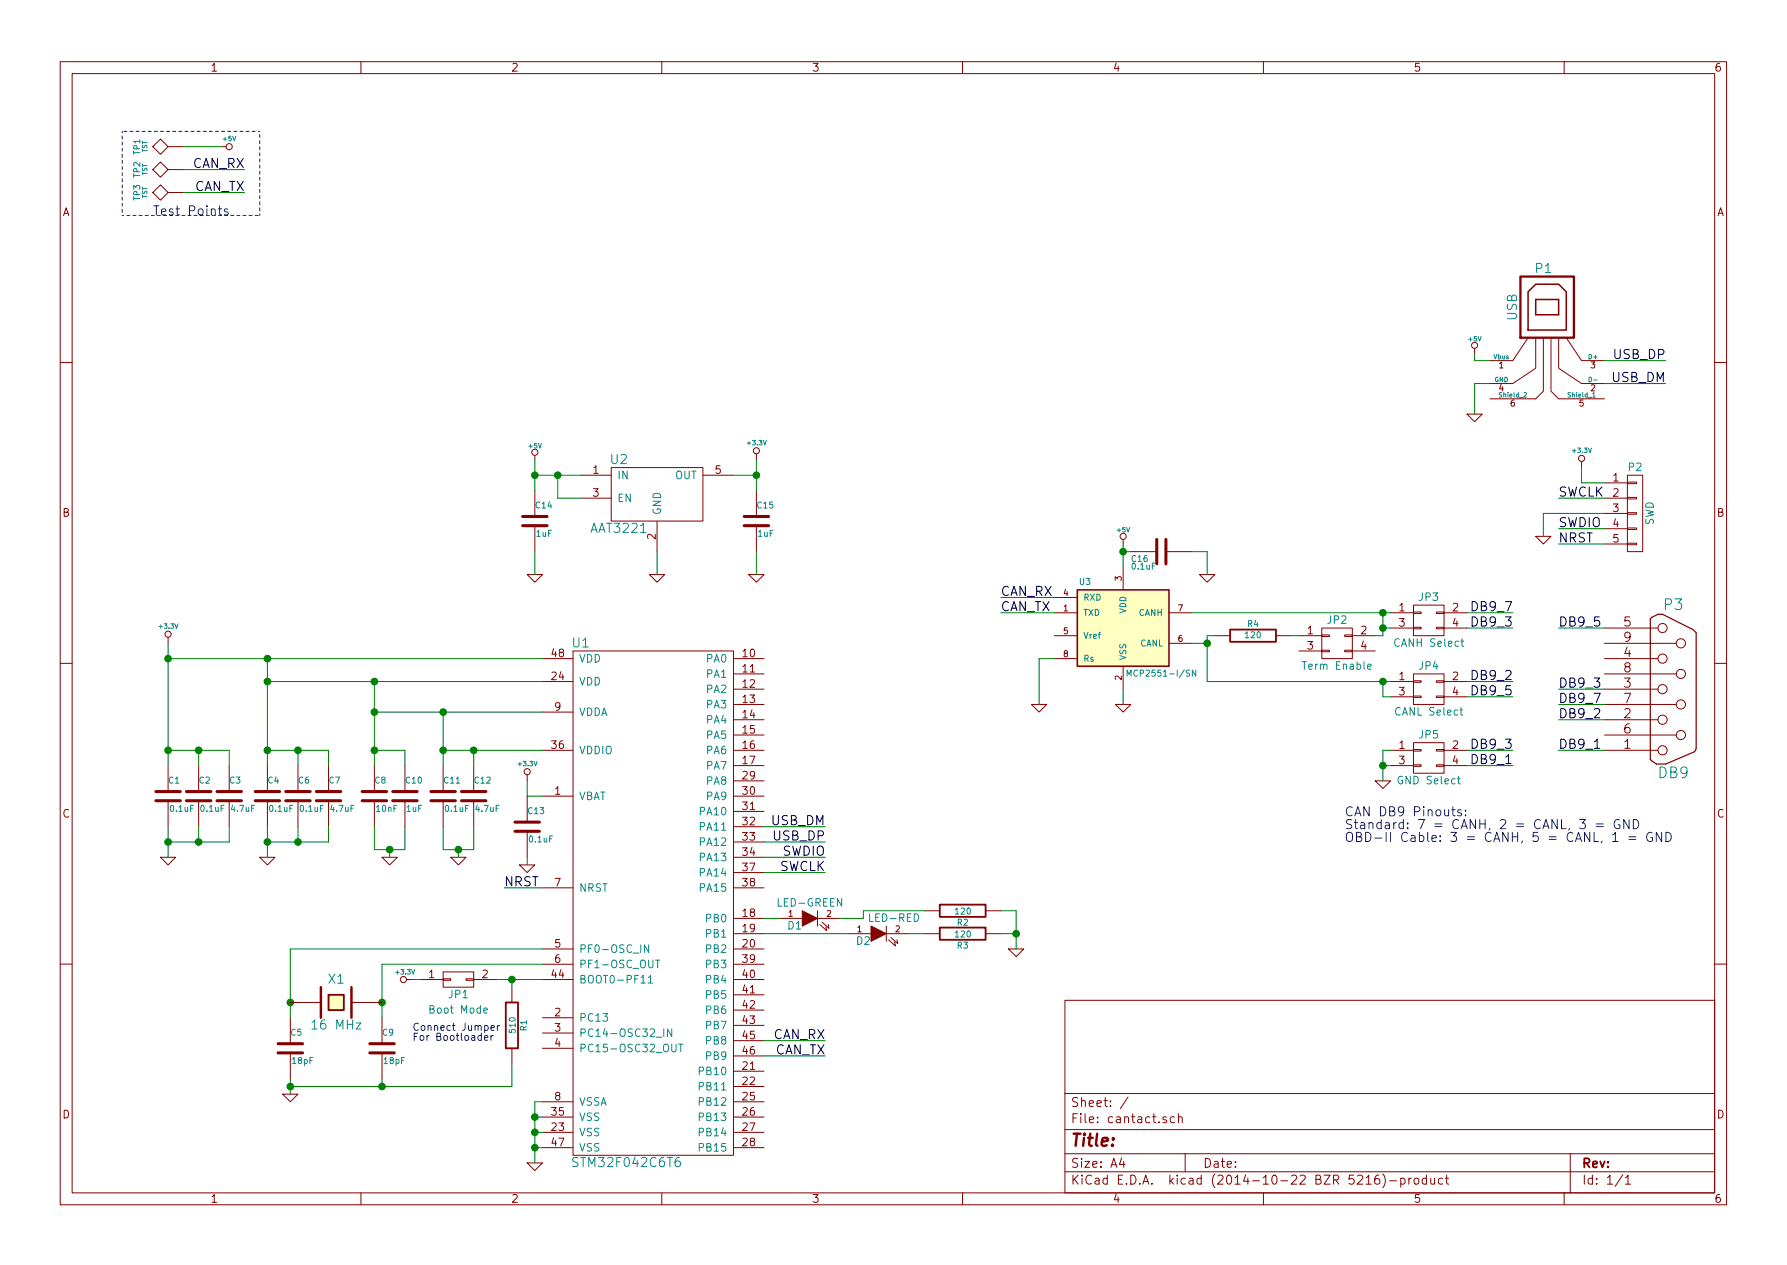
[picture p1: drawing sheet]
EESchema Schematic File Version 2
LIBS:power
LIBS:device
LIBS:transistors
LIBS:conn
LIBS:linear
LIBS:regul
LIBS:74xx
LIBS:cmos4000
LIBS:adc-dac
LIBS:memory
LIBS:xilinx
LIBS:special
LIBS:microcontrollers
LIBS:dsp
LIBS:microchip
LIBS:analog_switches
LIBS:motorola
LIBS:texas
LIBS:intel
LIBS:audio
LIBS:interface
LIBS:digital-audio
LIBS:philips
LIBS:display
LIBS:cypress
LIBS:siliconi
LIBS:opto
LIBS:atmel
LIBS:contrib
LIBS:valves
LIBS:cantact
LIBS:cantact-cache
EELAYER 25 0
EELAYER END
$Descr A4 11693 8268
encoding utf-8
Sheet 1 1
Title ""
Date ""
Rev ""
Comp ""
Comment1 ""
Comment2 ""
Comment3 ""
Comment4 ""
$EndDescr
$Comp
L GND #PWR01
U 1 1
P 3500 7600
F 0 "#PWR01" H 3500 7600 30  0001 C CNN
F 1 "GND" H 3500 7530 30  0001 C CNN
F 2 "" H 3500 7600 60  0000 C CNN
F 3 "" H 3500 7600 60  0000 C CNN
	1    3500 7600
	1    0    0    -1  
$EndComp
$Comp
L C C12
U 1 1
P 3100 5200
F 0 "C12" H 3100 5300 40  0000 L CNN
F 1 "4.7uF" H 3106 5115 40  0000 L CNN
F 2 "Capacitors_SMD:C_0603" H 3138 5050 30  0001 C CNN
F 3 "" H 3100 5200 60  0000 C CNN
F 4 "GRM188R60J475KE19D" H 3100 5200 60  0001 C CNN "MPN"
	1    3100 5200
	1    0    0    -1  
$EndComp
$Comp
L C C11
U 1 1
P 2900 5200
F 0 "C11" H 2900 5300 40  0000 L CNN
F 1 "0.1uF" H 2906 5115 40  0000 L CNN
F 2 "Capacitors_SMD:C_0603" H 2938 5050 30  0001 C CNN
F 3 "" H 2900 5200 60  0000 C CNN
F 4 "GRM188R71C104KA01D" H 2900 5200 60  0001 C CNN "MPN"
	1    2900 5200
	1    0    0    -1  
$EndComp
$Comp
L C C10
U 1 1
P 2650 5200
F 0 "C10" H 2650 5300 40  0000 L CNN
F 1 "1uF" H 2656 5115 40  0000 L CNN
F 2 "Capacitors_SMD:C_0603" H 2688 5050 30  0001 C CNN
F 3 "" H 2650 5200 60  0000 C CNN
F 4 "GRM188R61E105KA12D" H 2650 5200 60  0001 C CNN "MPN"
	1    2650 5200
	1    0    0    -1  
$EndComp
$Comp
L C C8
U 1 1
P 2450 5200
F 0 "C8" H 2450 5300 40  0000 L CNN
F 1 "10nF" H 2456 5115 40  0000 L CNN
F 2 "Capacitors_SMD:C_0603" H 2488 5050 30  0001 C CNN
F 3 "" H 2450 5200 60  0000 C CNN
F 4 "GRM188R71H103KA01D" H 2450 5200 60  0001 C CNN "MPN"
	1    2450 5200
	1    0    0    -1  
$EndComp
$Comp
L C C7
U 1 1
P 2150 5200
F 0 "C7" H 2150 5300 40  0000 L CNN
F 1 "4.7uF" H 2156 5115 40  0000 L CNN
F 2 "Capacitors_SMD:C_0603" H 2188 5050 30  0001 C CNN
F 3 "" H 2150 5200 60  0000 C CNN
F 4 "GRM188R60J475KE19D" H 2150 5200 60  0001 C CNN "MPN"
	1    2150 5200
	1    0    0    -1  
$EndComp
$Comp
L C C6
U 1 1
P 1950 5200
F 0 "C6" H 1950 5300 40  0000 L CNN
F 1 "0.1uF" H 1956 5115 40  0000 L CNN
F 2 "Capacitors_SMD:C_0603" H 1988 5050 30  0001 C CNN
F 3 "" H 1950 5200 60  0000 C CNN
F 4 "GRM188R71C104KA01D" H 1950 5200 60  0001 C CNN "MPN"
	1    1950 5200
	1    0    0    -1  
$EndComp
$Comp
L C C4
U 1 1
P 1750 5200
F 0 "C4" H 1750 5300 40  0000 L CNN
F 1 "0.1uF" H 1756 5115 40  0000 L CNN
F 2 "Capacitors_SMD:C_0603" H 1788 5050 30  0001 C CNN
F 3 "" H 1750 5200 60  0000 C CNN
F 4 "GRM188R71C104KA01D" H 1750 5200 60  0001 C CNN "MPN"
	1    1750 5200
	1    0    0    -1  
$EndComp
$Comp
L USB P1
U 1 1
P 10150 2150
F 0 "P1" H 10100 2550 60  0000 C CNN
F 1 "USB" V 9900 2300 60  0000 C CNN
F 2 "Connect:USB_B" H 10150 2150 60  0001 C CNN
F 3 "" H 10150 2150 60  0000 C CNN
F 4 "USB-B1HSB6" H 10150 2150 60  0001 C CNN "MPN"
	1    10150 2150
	1    0    0    -1  
$EndComp
$Comp
L +5V #PWR02
U 1 1
P 9650 2300
F 0 "#PWR02" H 9650 2390 20  0001 C CNN
F 1 "+5V" H 9650 2390 30  0000 C CNN
F 2 "" H 9650 2300 60  0000 C CNN
F 3 "" H 9650 2300 60  0000 C CNN
	1    9650 2300
	1    0    0    -1  
$EndComp
$Comp
L GND #PWR03
U 1 1
P 9650 2700
F 0 "#PWR03" H 9650 2700 30  0001 C CNN
F 1 "GND" H 9650 2630 30  0001 C CNN
F 2 "" H 9650 2700 60  0000 C CNN
F 3 "" H 9650 2700 60  0000 C CNN
	1    9650 2700
	1    0    0    -1  
$EndComp
Text Label 10900 2350 2    60   ~ 0
USB_DP
Text Label 10900 2500 2    60   ~ 0
USB_DM
$Comp
L AAT3221 U2
U 1 1
P 4300 3150
F 0 "U2" H 4050 3300 60  0000 C CNN
F 1 "AAT3221" H 4050 2850 60  0000 C CNN
F 2 "SMD_Packages:SOT-23-5" H 4050 3200 60  0001 C CNN
F 3 "" H 4050 3200 60  0000 C CNN
F 4 "AAT3221IGV-3.3-T1" H 4300 3150 60  0001 C CNN "MPN"
	1    4300 3150
	1    0    0    -1  
$EndComp
$Comp
L +5V #PWR04
U 1 1
P 3500 3000
F 0 "#PWR04" H 3500 3090 20  0001 C CNN
F 1 "+5V" H 3500 3090 30  0000 C CNN
F 2 "" H 3500 3000 60  0000 C CNN
F 3 "" H 3500 3000 60  0000 C CNN
	1    3500 3000
	1    0    0    -1  
$EndComp
$Comp
L C C14
U 1 1
P 3500 3400
F 0 "C14" H 3500 3500 40  0000 L CNN
F 1 "1uF" H 3506 3315 40  0000 L CNN
F 2 "Capacitors_SMD:C_0603" H 3538 3250 30  0001 C CNN
F 3 "" H 3500 3400 60  0000 C CNN
F 4 "GRM188R61E105KA12D" H 3500 3400 60  0001 C CNN "MPN"
	1    3500 3400
	1    0    0    -1  
$EndComp
$Comp
L C C15
U 1 1
P 4950 3400
F 0 "C15" H 4950 3500 40  0000 L CNN
F 1 "1uF" H 4956 3315 40  0000 L CNN
F 2 "Capacitors_SMD:C_0603" H 4988 3250 30  0001 C CNN
F 3 "" H 4950 3400 60  0000 C CNN
F 4 "GRM188R61E105KA12D" H 4950 3400 60  0001 C CNN "MPN"
	1    4950 3400
	1    0    0    -1  
$EndComp
$Comp
L GND #PWR05
U 1 1
P 3500 3750
F 0 "#PWR05" H 3500 3750 30  0001 C CNN
F 1 "GND" H 3500 3680 30  0001 C CNN
F 2 "" H 3500 3750 60  0000 C CNN
F 3 "" H 3500 3750 60  0000 C CNN
	1    3500 3750
	1    0    0    -1  
$EndComp
$Comp
L GND #PWR06
U 1 1
P 4300 3750
F 0 "#PWR06" H 4300 3750 30  0001 C CNN
F 1 "GND" H 4300 3680 30  0001 C CNN
F 2 "" H 4300 3750 60  0000 C CNN
F 3 "" H 4300 3750 60  0000 C CNN
	1    4300 3750
	1    0    0    -1  
$EndComp
$Comp
L GND #PWR07
U 1 1
P 4950 3750
F 0 "#PWR07" H 4950 3750 30  0001 C CNN
F 1 "GND" H 4950 3680 30  0001 C CNN
F 2 "" H 4950 3750 60  0000 C CNN
F 3 "" H 4950 3750 60  0000 C CNN
	1    4950 3750
	1    0    0    -1  
$EndComp
$Comp
L +3.3V #PWR08
U 1 1
P 4950 3000
F 0 "#PWR08" H 4950 2960 30  0001 C CNN
F 1 "+3.3V" H 4950 3110 30  0000 C CNN
F 2 "" H 4950 3000 60  0000 C CNN
F 3 "" H 4950 3000 60  0000 C CNN
	1    4950 3000
	1    0    0    -1  
$EndComp
Text Label 5400 6800 2    60   ~ 0
CAN_RX
Text Label 5400 6900 2    60   ~ 0
CAN_TX
$Comp
L C C5
U 1 1
P 1900 6850
F 0 "C5" H 1900 6950 40  0000 L CNN
F 1 "18pF" H 1906 6765 40  0000 L CNN
F 2 "Capacitors_SMD:C_0603" H 1938 6700 30  0001 C CNN
F 3 "" H 1900 6850 60  0000 C CNN
F 4 "CL10C180JB8NNNC" H 1900 6850 60  0001 C CNN "MPN"
	1    1900 6850
	1    0    0    -1  
$EndComp
$Comp
L C C9
U 1 1
P 2500 6850
F 0 "C9" H 2500 6950 40  0000 L CNN
F 1 "18pF" H 2506 6765 40  0000 L CNN
F 2 "Capacitors_SMD:C_0603" H 2538 6700 30  0001 C CNN
F 3 "" H 2500 6850 60  0000 C CNN
F 4 "CL10C180JB8NNNC" H 2500 6850 60  0001 C CNN "MPN"
	1    2500 6850
	1    0    0    -1  
$EndComp
$Comp
L GND #PWR09
U 1 1
P 1900 7150
F 0 "#PWR09" H 1900 7150 30  0001 C CNN
F 1 "GND" H 1900 7080 30  0001 C CNN
F 2 "" H 1900 7150 60  0000 C CNN
F 3 "" H 1900 7150 60  0000 C CNN
	1    1900 7150
	1    0    0    -1  
$EndComp
$Comp
L STM32F042C6T6 U1
U 1 1
P 4250 5450
F 0 "U1" H 3800 6700 60  0000 C CNN
F 1 "STM32F042C6T6" H 4100 3300 60  0000 C CNN
F 2 "Housings_QFP:LQFP-48_7x7mm_Pitch0.5mm" H 4250 5450 60  0001 C CNN
F 3 "" H 4250 5450 60  0000 C CNN
F 4 "STM32F042C6T6" H 4250 5450 60  0001 C CNN "MPN"
	1    4250 5450
	1    0    0    -1  
$EndComp
Text Label 5400 5400 2    60   ~ 0
USB_DM
Text Label 5400 5500 2    60   ~ 0
USB_DP
$Comp
L C C3
U 1 1
P 1500 5200
F 0 "C3" H 1500 5300 40  0000 L CNN
F 1 "4.7uF" H 1506 5115 40  0000 L CNN
F 2 "Capacitors_SMD:C_0603" H 1538 5050 30  0001 C CNN
F 3 "" H 1500 5200 60  0000 C CNN
F 4 "GRM188R60J475KE19D" H 1500 5200 60  0001 C CNN "MPN"
	1    1500 5200
	1    0    0    -1  
$EndComp
$Comp
L C C2
U 1 1
P 1300 5200
F 0 "C2" H 1300 5300 40  0000 L CNN
F 1 "0.1uF" H 1306 5115 40  0000 L CNN
F 2 "Capacitors_SMD:C_0603" H 1338 5050 30  0001 C CNN
F 3 "" H 1300 5200 60  0000 C CNN
F 4 "GRM188R71C104KA01D" H 1300 5200 60  0001 C CNN "MPN"
	1    1300 5200
	1    0    0    -1  
$EndComp
$Comp
L C C1
U 1 1
P 1100 5200
F 0 "C1" H 1100 5300 40  0000 L CNN
F 1 "0.1uF" H 1106 5115 40  0000 L CNN
F 2 "Capacitors_SMD:C_0603" H 1138 5050 30  0001 C CNN
F 3 "" H 1100 5200 60  0000 C CNN
F 4 "GRM188R71C104KA01D" H 1100 5200 60  0001 C CNN "MPN"
	1    1100 5200
	1    0    0    -1  
$EndComp
$Comp
L C C13
U 1 1
P 3450 5400
F 0 "C13" H 3450 5500 40  0000 L CNN
F 1 "0.1uF" H 3456 5315 40  0000 L CNN
F 2 "Capacitors_SMD:C_0603" H 3488 5250 30  0001 C CNN
F 3 "" H 3450 5400 60  0000 C CNN
F 4 "GRM188R71C104KA01D" H 3450 5400 60  0001 C CNN "MPN"
	1    3450 5400
	1    0    0    -1  
$EndComp
$Comp
L +3.3V #PWR010
U 1 1
P 1100 4200
F 0 "#PWR010" H 1100 4160 30  0001 C CNN
F 1 "+3.3V" H 1100 4310 30  0000 C CNN
F 2 "" H 1100 4200 60  0000 C CNN
F 3 "" H 1100 4200 60  0000 C CNN
	1    1100 4200
	1    0    0    -1  
$EndComp
$Comp
L GND #PWR011
U 1 1
P 1100 5600
F 0 "#PWR011" H 1100 5600 30  0001 C CNN
F 1 "GND" H 1100 5530 30  0001 C CNN
F 2 "" H 1100 5600 60  0000 C CNN
F 3 "" H 1100 5600 60  0000 C CNN
	1    1100 5600
	1    0    0    -1  
$EndComp
$Comp
L GND #PWR012
U 1 1
P 1750 5600
F 0 "#PWR012" H 1750 5600 30  0001 C CNN
F 1 "GND" H 1750 5530 30  0001 C CNN
F 2 "" H 1750 5600 60  0000 C CNN
F 3 "" H 1750 5600 60  0000 C CNN
	1    1750 5600
	1    0    0    -1  
$EndComp
$Comp
L GND #PWR013
U 1 1
P 2550 5600
F 0 "#PWR013" H 2550 5600 30  0001 C CNN
F 1 "GND" H 2550 5530 30  0001 C CNN
F 2 "" H 2550 5600 60  0000 C CNN
F 3 "" H 2550 5600 60  0000 C CNN
	1    2550 5600
	1    0    0    -1  
$EndComp
$Comp
L GND #PWR014
U 1 1
P 3000 5600
F 0 "#PWR014" H 3000 5600 30  0001 C CNN
F 1 "GND" H 3000 5530 30  0001 C CNN
F 2 "" H 3000 5600 60  0000 C CNN
F 3 "" H 3000 5600 60  0000 C CNN
	1    3000 5600
	1    0    0    -1  
$EndComp
$Comp
L GND #PWR015
U 1 1
P 3450 5650
F 0 "#PWR015" H 3450 5650 30  0001 C CNN
F 1 "GND" H 3450 5580 30  0001 C CNN
F 2 "" H 3450 5650 60  0000 C CNN
F 3 "" H 3450 5650 60  0000 C CNN
	1    3450 5650
	1    0    0    -1  
$EndComp
Text Label 5400 5600 2    60   ~ 0
SWDIO
Text Label 5400 5700 2    60   ~ 0
SWCLK
$Comp
L MCP2551-I/SN U3
U 1 1
P 7350 4100
F 0 "U3" H 7100 4400 40  0000 C CNN
F 1 "MCP2551-I/SN" H 7600 3800 40  0000 C CNN
F 2 "SMD_Packages:SOIC-8-N" H 7350 4100 35  0001 C CIN
F 3 "" H 7350 4100 60  0000 C CNN
F 4 "MCP2551-I/SN" H 7350 4100 60  0001 C CNN "MPN"
	1    7350 4100
	1    0    0    -1  
$EndComp
Text Label 6550 3900 0    60   ~ 0
CAN_RX
Text Label 6550 4000 0    60   ~ 0
CAN_TX
$Comp
L GND #PWR016
U 1 1
P 6800 4600
F 0 "#PWR016" H 6800 4600 30  0001 C CNN
F 1 "GND" H 6800 4530 30  0001 C CNN
F 2 "" H 6800 4600 60  0000 C CNN
F 3 "" H 6800 4600 60  0000 C CNN
	1    6800 4600
	1    0    0    -1  
$EndComp
$Comp
L GND #PWR017
U 1 1
P 7350 4600
F 0 "#PWR017" H 7350 4600 30  0001 C CNN
F 1 "GND" H 7350 4530 30  0001 C CNN
F 2 "" H 7350 4600 60  0000 C CNN
F 3 "" H 7350 4600 60  0000 C CNN
	1    7350 4600
	1    0    0    -1  
$EndComp
$Comp
L C C16
U 1 1
P 7600 3600
F 0 "C16" V 7650 3400 40  0000 L CNN
F 1 "0.1uF" V 7700 3400 40  0000 L CNN
F 2 "Capacitors_SMD:C_0603" H 7638 3450 30  0001 C CNN
F 3 "" H 7600 3600 60  0000 C CNN
	1    7600 3600
	0    1    1    0   
$EndComp
$Comp
L GND #PWR018
U 1 1
P 7900 3750
F 0 "#PWR018" H 7900 3750 30  0001 C CNN
F 1 "GND" H 7900 3680 30  0001 C CNN
F 2 "" H 7900 3750 60  0000 C CNN
F 3 "" H 7900 3750 60  0000 C CNN
	1    7900 3750
	1    0    0    -1  
$EndComp
$Comp
L +5V #PWR019
U 1 1
P 7350 3550
F 0 "#PWR019" H 7350 3640 20  0001 C CNN
F 1 "+5V" H 7350 3640 30  0000 C CNN
F 2 "" H 7350 3550 60  0000 C CNN
F 3 "" H 7350 3550 60  0000 C CNN
	1    7350 3550
	1    0    0    -1  
$EndComp
$Comp
L CONN_02X02 JP3
U 1 1
P 9350 4050
F 0 "JP3" H 9350 4200 50  0000 C CNN
F 1 "CANH Select" H 9350 3900 50  0000 C CNN
F 2 "cantact:0015912040" H 9350 2850 60  0001 C CNN
F 3 "" H 9350 2850 60  0000 C CNN
F 4 "0015912040" H 9350 4050 60  0001 C CNN "MPN"
	1    9350 4050
	1    0    0    -1  
$EndComp
$Comp
L CONN_02X02 JP4
U 1 1
P 9350 4500
F 0 "JP4" H 9350 4650 50  0000 C CNN
F 1 "CANL Select" H 9350 4350 50  0000 C CNN
F 2 "cantact:0015912040" H 9350 3300 60  0001 C CNN
F 3 "" H 9350 3300 60  0000 C CNN
F 4 "0015912040" H 9350 4500 60  0001 C CNN "MPN"
	1    9350 4500
	1    0    0    -1  
$EndComp
$Comp
L CONN_02X02 JP5
U 1 1
P 9350 4950
F 0 "JP5" H 9350 5100 50  0000 C CNN
F 1 "GND Select" H 9350 4800 50  0000 C CNN
F 2 "cantact:0015912040" H 9350 3750 60  0001 C CNN
F 3 "" H 9350 3750 60  0000 C CNN
F 4 "0015912040" H 9350 4950 60  0001 C CNN "MPN"
	1    9350 4950
	1    0    0    -1  
$EndComp
Text Label 9900 4000 2    60   ~ 0
DB9_7
Text Label 9900 4100 2    60   ~ 0
DB9_3
Text Label 9900 4450 2    60   ~ 0
DB9_2
Text Label 9900 4550 2    60   ~ 0
DB9_5
Text Label 9900 4900 2    60   ~ 0
DB9_3
Text Label 9900 5000 2    60   ~ 0
DB9_1
$Comp
L DB9 P3
U 1 1
P 10950 4500
F 0 "P3" H 10950 5050 70  0000 C CNN
F 1 "DB9" H 10950 3950 70  0000 C CNN
F 2 "Connect:DB9MC" H 10950 4500 60  0001 C CNN
F 3 "" H 10950 4500 60  0000 C CNN
F 4 "SDS107-PRW1-M09-SN63-11" H 10950 4500 60  0001 C CNN "MPN"
	1    10950 4500
	1    0    0    -1  
$EndComp
Text Label 10200 4900 0    60   ~ 0
DB9_1
Text Label 10200 4500 0    60   ~ 0
DB9_3
Text Label 10200 4100 0    60   ~ 0
DB9_5
Text Label 10200 4700 0    60   ~ 0
DB9_2
$Comp
L CONN_02X02 JP2
U 1 1
P 8750 4200
F 0 "JP2" H 8750 4350 50  0000 C CNN
F 1 "Term Enable" H 8750 4050 50  0000 C CNN
F 2 "cantact:0015912040" H 8750 3000 60  0001 C CNN
F 3 "" H 8750 3000 60  0000 C CNN
F 4 "0015912040" H 8750 4200 60  0001 C CNN "MPN"
	1    8750 4200
	1    0    0    -1  
$EndComp
$Comp
L R R4
U 1 1
P 8200 4150
F 0 "R4" V 8280 4150 40  0000 C CNN
F 1 "120" V 8207 4151 40  0000 C CNN
F 2 "SMD_Packages:SMD-0603" V 8130 4150 30  0001 C CNN
F 3 "" H 8200 4150 30  0000 C CNN
F 4 "MCR03ERTF1200" H 8200 4150 60  0001 C CNN "MPN"
	1    8200 4150
	0    -1   -1   0   
$EndComp
$Comp
L GND #PWR020
U 1 1
P 9050 5100
F 0 "#PWR020" H 9050 5100 30  0001 C CNN
F 1 "GND" H 9050 5030 30  0001 C CNN
F 2 "" H 9050 5100 60  0000 C CNN
F 3 "" H 9050 5100 60  0000 C CNN
	1    9050 5100
	1    0    0    -1  
$EndComp
Text Label 10200 3450 0    60   ~ 0
SWDIO
Text Label 10200 3250 0    60   ~ 0
SWCLK
$Comp
L GND #PWR021
U 1 1
P 10100 3500
F 0 "#PWR021" H 10100 3500 30  0001 C CNN
F 1 "GND" H 10100 3430 30  0001 C CNN
F 2 "" H 10100 3500 60  0000 C CNN
F 3 "" H 10100 3500 60  0000 C CNN
	1    10100 3500
	1    0    0    -1  
$EndComp
$Comp
L +3.3V #PWR022
U 1 1
P 10350 3050
F 0 "#PWR022" H 10350 3010 30  0001 C CNN
F 1 "+3.3V" H 10350 3160 30  0000 C CNN
F 2 "" H 10350 3050 60  0000 C CNN
F 3 "" H 10350 3050 60  0000 C CNN
	1    10350 3050
	1    0    0    -1  
$EndComp
$Comp
L CONN_01X05 P2
U 1 1
P 10700 3350
F 0 "P2" H 10700 3650 50  0000 C CNN
F 1 "SWD" V 10800 3350 50  0000 C CNN
F 2 "Pin_Headers:Pin_Header_Straight_1x05" H 10700 3350 60  0001 C CNN
F 3 "" H 10700 3350 60  0000 C CNN
	1    10700 3350
	1    0    0    -1  
$EndComp
Text Label 10200 3550 0    60   ~ 0
NRST
Text Label 3300 5800 0    60   ~ 0
NRST
$Comp
L LED D1
U 1 1
P 5300 6000
F 0 "D1" H 5200 5950 50  0000 C CNN
F 1 "LED-GREEN" H 5300 6100 50  0000 C CNN
F 2 "SMD_Packages:SMD-0603" H 5300 6000 60  0001 C CNN
F 3 "" H 5300 6000 60  0000 C CNN
F 4 "LTST-C191KGKT" H 5300 6000 60  0001 C CNN "MPN"
	1    5300 6000
	1    0    0    -1  
$EndComp
$Comp
L LED D2
U 1 1
P 5750 6100
F 0 "D2" H 5650 6050 50  0000 C CNN
F 1 "LED-RED" H 5850 6200 50  0000 C CNN
F 2 "SMD_Packages:SMD-0603" H 5750 6100 60  0001 C CNN
F 3 "" H 5750 6100 60  0000 C CNN
F 4 "LTST-C191KRKT" H 5750 6100 60  0001 C CNN "MPN"
	1    5750 6100
	1    0    0    -1  
$EndComp
Wire Wire Line
	3500 7500 3550 7500
Wire Wire Line
	3500 7200 3500 7600
Wire Wire Line
	3550 7400 3500 7400
Connection ~ 3500 7500
Wire Wire Line
	9750 2350 9650 2350
Wire Wire Line
	9650 2350 9650 2300
Wire Wire Line
	9750 2500 9650 2500
Wire Wire Line
	9650 2500 9650 2700
Wire Wire Line
	10500 2350 10900 2350
Wire Wire Line
	10500 2500 10900 2500
Wire Wire Line
	3800 3250 3650 3250
Wire Wire Line
	3650 3250 3650 3100
Wire Wire Line
	3500 3100 3800 3100
Wire Wire Line
	4950 3600 4950 3750
Wire Wire Line
	4300 3750 4300 3600
Wire Wire Line
	3500 3750 3500 3600
Wire Wire Line
	3500 3000 3500 3200
Connection ~ 3650 3100
Connection ~ 3500 3100
Wire Wire Line
	4800 3100 4950 3100
Wire Wire Line
	4950 3000 4950 3200
Connection ~ 4950 3100
Wire Wire Line
	5000 6800 5400 6800
Wire Wire Line
	5000 6900 5400 6900
Wire Wire Line
	1900 6200 1900 6650
Connection ~ 1900 6550
Connection ~ 2500 6550
Wire Wire Line
	1900 7050 1900 7150
Wire Wire Line
	1900 7100 3350 7100
Wire Wire Line
	2500 7100 2500 7050
Connection ~ 1900 7100
Wire Wire Line
	5000 5400 5400 5400
Wire Wire Line
	5000 5500 5400 5500
Wire Wire Line
	1100 4200 1100 5000
Wire Wire Line
	1100 4300 3550 4300
Wire Wire Line
	1300 5000 1300 4900
Wire Wire Line
	1100 4900 1500 4900
Connection ~ 1100 4900
Wire Wire Line
	1500 4900 1500 5000
Connection ~ 1300 4900
Wire Wire Line
	1750 4450 3550 4450
Wire Wire Line
	1750 4300 1750 5000
Wire Wire Line
	1950 5000 1950 4900
Wire Wire Line
	1750 4900 2150 4900
Connection ~ 1750 4900
Wire Wire Line
	2150 4900 2150 5000
Connection ~ 1950 4900
Connection ~ 1750 4300
Connection ~ 1750 4450
Wire Wire Line
	2450 4450 2450 5000
Wire Wire Line
	2450 4650 3550 4650
Wire Wire Line
	2650 5000 2650 4900
Wire Wire Line
	2650 4900 2450 4900
Connection ~ 2450 4900
Connection ~ 2450 4450
Connection ~ 2450 4650
Wire Wire Line
	2900 4650 2900 5000
Wire Wire Line
	2900 4900 3550 4900
Wire Wire Line
	3100 5000 3100 4900
Connection ~ 3100 4900
Connection ~ 2900 4650
Connection ~ 2900 4900
Connection ~ 1100 4300
Wire Wire Line
	1100 5400 1100 5600
Wire Wire Line
	1300 5400 1300 5500
Wire Wire Line
	1100 5500 1500 5500
Connection ~ 1100 5500
Wire Wire Line
	1500 5500 1500 5400
Connection ~ 1300 5500
Wire Wire Line
	1750 5400 1750 5600
Wire Wire Line
	1950 5400 1950 5500
Wire Wire Line
	1750 5500 2150 5500
Connection ~ 1750 5500
Wire Wire Line
	2150 5500 2150 5400
Connection ~ 1950 5500
Wire Wire Line
	2450 5400 2450 5550
Wire Wire Line
	2450 5550 2650 5550
Wire Wire Line
	2650 5550 2650 5400
Wire Wire Line
	2550 5600 2550 5550
Connection ~ 2550 5550
Wire Wire Line
	2900 5400 2900 5550
Wire Wire Line
	2900 5550 3100 5550
Wire Wire Line
	3100 5550 3100 5400
Wire Wire Line
	3000 5600 3000 5550
Connection ~ 3000 5550
Wire Wire Line
	3450 5200 3550 5200
Wire Wire Line
	3450 5600 3450 5650
Wire Wire Line
	2500 6300 2500 6650
Wire Wire Line
	3550 6200 1900 6200
Wire Wire Line
	2500 6300 3550 6300
Wire Wire Line
	5000 5600 5400 5600
Wire Wire Line
	5000 5700 5400 5700
Wire Wire Line
	3550 7300 3500 7300
Connection ~ 3500 7400
Wire Wire Line
	3550 7200 3500 7200
Connection ~ 3500 7300
Wire Wire Line
	3250 6400 3550 6400
Wire Wire Line
	6550 3900 6900 3900
Wire Wire Line
	6550 4000 6900 4000
Wire Wire Line
	6800 4600 6800 4300
Wire Wire Line
	6800 4300 6900 4300
Wire Wire Line
	7350 4500 7350 4600
Wire Wire Line
	7350 3550 7350 3700
Wire Wire Line
	7350 3600 7400 3600
Wire Wire Line
	7800 3600 7900 3600
Wire Wire Line
	7900 3600 7900 3750
Connection ~ 7350 3600
Wire Wire Line
	9600 4000 9900 4000
Wire Wire Line
	9900 4100 9600 4100
Wire Wire Line
	9600 4450 9900 4450
Wire Wire Line
	9900 4550 9600 4550
Wire Wire Line
	9600 4900 9900 4900
Wire Wire Line
	9900 5000 9600 5000
Wire Wire Line
	10500 4900 10200 4900
Wire Wire Line
	10200 4700 10500 4700
Wire Wire Line
	10500 4500 10200 4500
Wire Wire Line
	10200 4100 10500 4100
Wire Wire Line
	7800 4000 9100 4000
Wire Wire Line
	9100 4100 9050 4100
Wire Wire Line
	9050 4000 9050 4150
Connection ~ 9050 4000
Wire Wire Line
	9050 4150 9000 4150
Connection ~ 9050 4100
Wire Wire Line
	8450 4150 8500 4150
Wire Wire Line
	7800 4200 7900 4200
Wire Wire Line
	7900 4150 7900 4450
Wire Wire Line
	7900 4450 9100 4450
Wire Wire Line
	9100 5000 9050 5000
Wire Wire Line
	9050 4900 9050 5100
Wire Wire Line
	9100 4900 9050 4900
Connection ~ 9050 5000
Wire Wire Line
	7900 4150 7950 4150
Connection ~ 7900 4200
Wire Wire Line
	10500 3150 10350 3150
Wire Wire Line
	10350 3150 10350 3050
Wire Wire Line
	10100 3350 10100 3500
Wire Wire Line
	10100 3350 10500 3350
Wire Wire Line
	10500 3250 10200 3250
Wire Wire Line
	10500 3450 10200 3450
Wire Wire Line
	3300 5800 3550 5800
$Comp
L R R3
U 1 1
P 6300 6100
F 0 "R3" V 6380 6100 40  0000 C CNN
F 1 "120" V 6307 6101 40  0000 C CNN
F 2 "SMD_Packages:SMD-0603" V 6230 6100 30  0001 C CNN
F 3 "" H 6300 6100 30  0000 C CNN
F 4 "MCR03ERTF1200" H 6300 6100 60  0001 C CNN "MPN"
	1    6300 6100
	0    1    1    0   
$EndComp
$Comp
L R R2
U 1 1
P 6300 5950
F 0 "R2" V 6380 5950 40  0000 C CNN
F 1 "120" V 6307 5951 40  0000 C CNN
F 2 "SMD_Packages:SMD-0603" V 6230 5950 30  0001 C CNN
F 3 "" H 6300 5950 30  0000 C CNN
F 4 "MCR03ERTF1200" H 6300 5950 60  0001 C CNN "MPN"
	1    6300 5950
	0    1    1    0   
$EndComp
Wire Wire Line
	5500 6000 5650 6000
Wire Wire Line
	5650 6000 5650 5950
Wire Wire Line
	5650 5950 6050 5950
Wire Wire Line
	5950 6100 6050 6100
Wire Wire Line
	5550 6100 5000 6100
Wire Wire Line
	5000 6000 5100 6000
$Comp
L GND #PWR023
U 1 1
P 6650 6200
F 0 "#PWR023" H 6650 6200 30  0001 C CNN
F 1 "GND" H 6650 6130 30  0001 C CNN
F 2 "" H 6650 6200 60  0000 C CNN
F 3 "" H 6650 6200 60  0000 C CNN
	1    6650 6200
	1    0    0    -1  
$EndComp
Wire Wire Line
	6550 6100 6650 6100
Wire Wire Line
	6650 5950 6650 6200
Wire Wire Line
	6550 5950 6650 5950
Connection ~ 6650 6100
Text Notes 8800 5500 0    60   ~ 0
CAN DB9 Pinouts:\nStandard: 7 = CANH, 2 = CANL, 3 = GND\nOBD-II Cable: 3 = CANH, 5 = CANL, 1 = GND
$Comp
L R R1
U 1 1
P 3350 6700
F 0 "R1" V 3430 6700 40  0000 C CNN
F 1 "510" V 3357 6701 40  0000 C CNN
F 2 "SMD_Packages:SMD-0603" V 3280 6700 30  0001 C CNN
F 3 "" H 3350 6700 30  0000 C CNN
F 4 "MCR03ERTF5100" H 3350 6700 60  0001 C CNN "MPN"
	1    3350 6700
	1    0    0    -1  
$EndComp
Connection ~ 2500 7100
$Comp
L +3.3V #PWR024
U 1 1
P 2700 6400
F 0 "#PWR024" H 2700 6360 30  0001 C CNN
F 1 "+3.3V" V 2750 6450 30  0000 C CNN
F 2 "" H 2700 6400 60  0000 C CNN
F 3 "" H 2700 6400 60  0000 C CNN
	1    2700 6400
	0    -1   -1   0   
$EndComp
$Comp
L CONN_02X01 JP1
U 1 1
P 3000 6400
F 0 "JP1" H 3000 6300 50  0000 C CNN
F 1 "Boot Mode" H 3000 6200 50  0000 C CNN
F 2 "Pin_Headers:Pin_Header_Straight_1x02" H 3000 5200 60  0001 C CNN
F 3 "" H 3000 5200 60  0000 C CNN
	1    3000 6400
	1    0    0    -1  
$EndComp
Wire Wire Line
	2700 6400 2750 6400
Wire Wire Line
	3350 7100 3350 6950
$Comp
L CRYSTAL X1
U 1 1
P 2200 6550
F 0 "X1" H 2200 6700 60  0000 C CNN
F 1 "16 MHz" H 2200 6400 60  0000 C CNN
F 2 "Crystals:Crystal_HC49-SD_SMD" H 2200 6550 60  0001 C CNN
F 3 "" H 2200 6550 60  0000 C CNN
F 4 "9C-16.000MAAJ-T" H 2200 6550 60  0001 C CNN "MPN"
	1    2200 6550
	1    0    0    -1  
$EndComp
Wire Wire Line
	3350 6450 3350 6400
Connection ~ 3350 6400
$Comp
L TST TP2
U 1 1
P 1200 1100
F 0 "TP2" H 1200 1400 40  0000 C CNN
F 1 "TST" H 1200 1350 30  0000 C CNN
F 2 "Connect:PINTST" H 1200 1100 60  0001 C CNN
F 3 "" H 1200 1100 60  0000 C CNN
	1    1200 1100
	0    -1   -1   0   
$EndComp
$Comp
L TST TP3
U 1 1
P 1200 1250
F 0 "TP3" H 1200 1550 40  0000 C CNN
F 1 "TST" H 1200 1500 30  0000 C CNN
F 2 "Connect:PINTST" H 1200 1250 60  0001 C CNN
F 3 "" H 1200 1250 60  0000 C CNN
	1    1200 1250
	0    -1   -1   0   
$EndComp
Wire Wire Line
	1200 1100 1600 1100
Text Label 1600 1100 2    60   ~ 0
CAN_RX
Text Label 1600 1250 2    60   ~ 0
CAN_TX
Wire Wire Line
	1200 1250 1600 1250
$Comp
L TST TP1
U 1 1
P 1200 950
F 0 "TP1" H 1200 1250 40  0000 C CNN
F 1 "TST" H 1200 1200 30  0000 C CNN
F 2 "Connect:PINTST" H 1200 950 60  0001 C CNN
F 3 "" H 1200 950 60  0000 C CNN
	1    1200 950 
	0    -1   -1   0   
$EndComp
$Comp
L +5V #PWR025
U 1 1
P 1450 950
F 0 "#PWR025" H 1450 1040 20  0001 C CNN
F 1 "+5V" V 1400 1000 30  0000 C CNN
F 2 "" H 1450 950 60  0000 C CNN
F 3 "" H 1450 950 60  0000 C CNN
	1    1450 950 
	0    1    1    0   
$EndComp
Wire Wire Line
	1200 950  1450 950 
$Comp
L +3.3V #PWR026
U 1 1
P 3450 5100
F 0 "#PWR026" H 3450 5060 30  0001 C CNN
F 1 "+3.3V" H 3450 5210 30  0000 C CNN
F 2 "" H 3450 5100 60  0000 C CNN
F 3 "" H 3450 5100 60  0000 C CNN
	1    3450 5100
	1    0    0    -1  
$EndComp
Wire Wire Line
	3450 5200 3450 5100
Text Notes 2700 6800 0    47   ~ 0
Connect Jumper\nFor Bootloader
Wire Wire Line
	10200 3550 10500 3550
Text Notes 1000 1400 0    60   ~ 0
Test Points
Wire Wire Line
	9100 4550 9050 4550
Wire Wire Line
	9050 4550 9050 4450
Connection ~ 9050 4450
Text Label 10200 4600 0    60   ~ 0
DB9_7
Wire Wire Line
	10200 4600 10500 4600
Wire Notes Line
	800  1400 1700 1400
Wire Notes Line
	1700 850  800  850 
Wire Notes Line
	1700 1400 1700 850 
Wire Notes Line
	800  850  800  1400
$EndSCHEMATC
